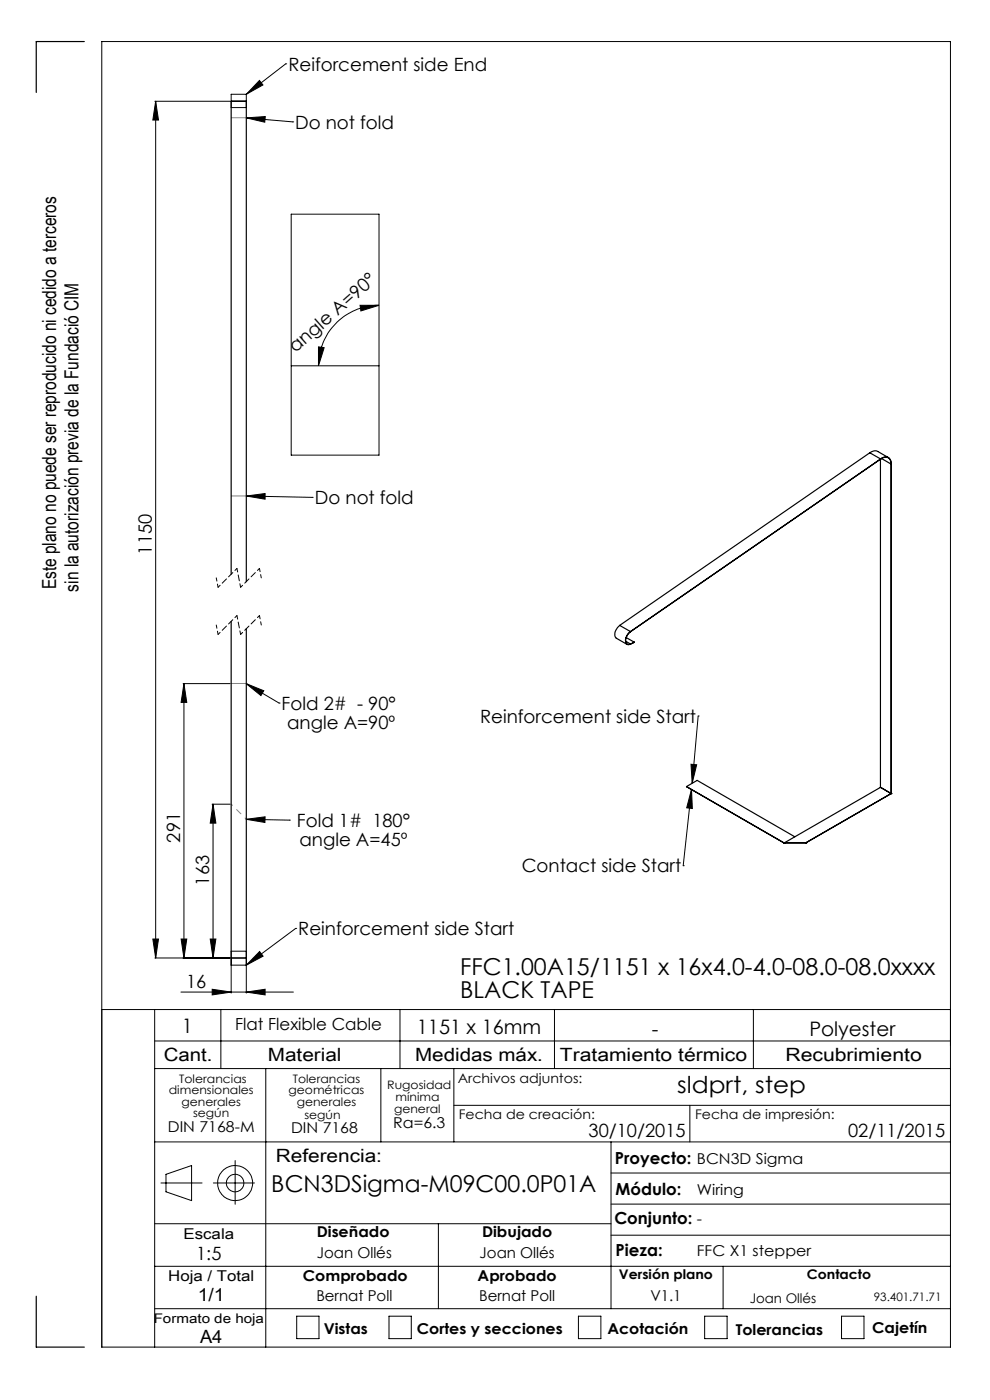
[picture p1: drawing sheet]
<svg xmlns="http://www.w3.org/2000/svg" width="210mm" height="297mm" viewBox="0 0 210 297" stroke-linecap="round" stroke-linejoin="round" font-family="sans-serif">
<g fill="none" stroke="#000" stroke-width=".21">
<path d="M49 20h3.2v2.8h-3.2zM55 17.1l.8 .9-3.6 2zM60.6 13.5h.1M60.6 13.5l-8.4 6.5M32.8 21.5h16M33 21.5v181.7M33 21.5l.6 4h-1.2zM49 21.5h3.2M52.2 25l9.9 .9M52.2 25l4.1-.3-.1 1.2zM62.1 25.9h.1M61.8 45.4h18.6v51.2h-18.6z"/>
<path d="M61.8 77.6h18.6M67.6 73.6l1.2 .2-1.2 3.8zM76.4 64.8h4l-3.8 1.2zM80.4 64.8a12.8 12.8 0 0 0-12.8 12.8M52.2 105.2l14 .3M52.2 105.2l4-.5v1.2zM66.2 105.5h.1M38.8 145h10M39 145v58.2M39 145l.6 4h-1.2zM52.2 145l7 4.2M52.2 145l3.8 1.5-.6 1.1z"/>
<path d="M59.2 149.2h.1M148.1 151.9h.1M148.1 151.9l-1.3 14.3M45 170.6h3.8M45.2 170.6v32.6M45.2 170.6l.6 4h-1.2zM52.2 173.8l9.2 .2M52.2 173.8l4-.5v1.2zM61.4 174h.1M146.6 162.1l1.2 .1-1 4zM146.7 167.5l-1.8 16.2M146.7 167.5l.2 4-1.2-.1z"/>
<path d="M32.4 199.2h1.2l-.6 4zM38.4 199.2h1.2l-.6 4zM44.6 199.2h1.2l-.6 4zM62.7 197h.1M62.7 197l-10.5 7.7M144.9 183.7h.1M21.6 214.2h180M32.8 214.2v71.6M32.8 203.2h16M38.4 210.5h23.8M45 209.9l4 .6-4 .6zM46.8 214.2v12.5"/>
<path d="M49 210.7v-8.9h3.2v8.9M49 203.2h3.2M49 204.7h3.2M52.2 210.5l4-.6v1.2zM55.1 201.9l.7 .9-3.6 1.9zM84.8 214.2v12.5M117.6 214.2v12.5M159.8 214.2v12.5M32.8 220.8h168.8M32.8 226.7h168.8M56.4 226.7v59.1M80.8 226.7v15.5"/>
<path d="M96.3 226.7v15.5M96.3 234.5h105.3M146.3 234.5v7.7M32.8 259.6h96.8M32.8 242.2h168.8M34.1 251h8.8M35.2 249.1l5.4-1.8v7.4l-5.4-1.9zM45.3 251h8.7M49.9 246.2v9.3M93 259.6v18M129.6 242.2v35.4M129.6 255.4h72"/>
<path d="M129.6 248.8h72M32.8 277.6h168.8M32.8 268.6h168.8M62.9 279.2h4.8v4.8h-4.8zM82.5 279.2h4.7v4.8h-4.7zM122.7 279.2h4.8v4.8h-4.8zM129.6 262h72M149.5 279.2h4.7v4.8h-4.7zM153.4 268.6v9M178.5 279.2h4.8v4.8h-4.8zM21.6 285.8h180v-277h-180v277"/>
<circle cx="49.9" cy="251" r="3.7"/>
<circle cx="49.9" cy="251" r="1.86"/>
</g>
<path d="M46.3 134.6l-.4-2M46.3 124.6l-.4-2M55.4 132.6l-.4-2M55.4 122.6l-.4-2" fill="none" stroke="#000" stroke-width=".21" stroke-dasharray="1.3 .6" stroke-dashoffset=".6"/>
<path d="M50.3 130.6l-4 4M50.3 120.6l-4 4M55 130.6l-4 4M55 120.6l-4 4" fill="none" stroke="#000" stroke-width=".21" stroke-dasharray="1.3 .6" stroke-dashoffset=".7"/>
<path d="M51 134.6l-.7-4M51 124.6l-.7-4" fill="none" stroke="#000" stroke-width=".21" stroke-dasharray="1.3 .6" stroke-dashoffset=".5"/>
<path d="M52.2 173.8l-3.2-3.2" fill="none" stroke="#808080" stroke-width=".21" stroke-dasharray="15.2 1.3 1.3 1.3" stroke-dashoffset="14.9"/>
<path d="M52.2 25h-3.2M52.2 105.2h-3.2M52.2 145h-3.2" fill="none" stroke="#808080" stroke-width=".21" stroke-dasharray="15.2 1.3 1.3 1.3"/>
<g fill="none" stroke="#000" stroke-width=".25">
<path d="M17.9 8.8h-10.2v10.8M184.5 96.1l.7-.4 .6-.1 2.7 1.5M184.5 96.1l2.3 1.3M184.5 96.1l-53.1 36.6M186.8 97.4a1.29 1.29 0 0 1 1.5-.4 1.29 1.29 0 0 1 .8 1.4M186.8 97.4a1.27 1.27 0 0 1 1.5-.3 1.27 1.27 0 0 1 .7 1.4M186.8 97.4l-53.1 36.6M186.8 97.4v69.6M187 97.3l2 1.2M189 98.5l.1 69.8M189.1 98.4l-.1 .1M189.1 98.4v69.9"/>
<path d="M49 121.8v-100.3h3.2v101.9M49 131.8v71.4h3.2v-69.8M131.4 132.7a1.97 1.97 0 0 0-.7 2.7l2.3 1.3M131.4 132.7l2.3 1.3M132.7 136l1 .6M132.8 135.3l1.7 .9M133.7 134a2.16 2.16 0 0 0-.8 2.6l.4 .2 .4-.1M133.7 134a1.97 1.97 0 0 0-.8 2.6l.4 .1 .4-.1M133.7 134h.1M133.7 136.6v.1M134.5 136.2v.1M134.5 136.2l-.8 .5"/>
<path d="M145.6 166.9l2.3-1.3 20.7 11.9M145.6 166.9l20.7 11.9M145.6 166.9h.1M145.6 166.9l20.7 12M166.3 178.8h.1M166.3 178.8v.1M166.5 178.7l-.2 .2M166.5 178.8h-.2M166.5 178.7h4.5M166.5 178.7v.1M171 178.8h.1M171 178.7l-4.6 .2"/>
<path d="M186.8 167l2.2 1.3M186.8 167l-20.3 11.7M189 168.3h.1M189 168.3l-18 10.5M189.1 168.3h-.1M7.7 275v10.8h10.2"/>
</g>
<g fill="#000">
<path d="M55 17.1l.8 .9-3.6 2zM55.1 201.9l.7 .9-3.6 1.9zM146.7 167.5l.2 4-1.2-.1zM146.6 162.1l1.2 .1-1 4z"/>
<path d="M33 21.5l.6 4h-1.2zM32.4 199.2h1.2l-.6 4zM39 145l.6 4h-1.2zM38.4 199.2h1.2l-.6 4z"/>
<path d="M52.2 25l4.1-.3-.1 1.2zM52.2 173.8l4-.5v1.2zM52.2 105.2l4-.5v1.2zM52.2 145l3.8 1.5-.6 1.1z"/>
<path d="M76.4 64.8h4l-3.8 1.2zM67.6 73.6l1.2 .2-1.2 3.8z"/>
<path d="M45.2 170.6l.6 4h-1.2zM44.6 199.2h1.2l-.6 4z"/>
<path d="M45 209.9l4 .6-4 .6zM52.2 210.5l4-.6v1.2z"/>
</g>
<g font-size="4.9">
<text x="97.6" y="206.8">FFC1.00A15/1151 x 16x4.0-4.0-08.0-08.0xxxx</text>
<text x="97.6" y="211.7">BLACK TAPE</text>
<text x="143.7" y="231.8">sldprt, step</text>
<text x="57.6" y="253">BCN3DSigma-M09C00.0P01A</text>
</g>
<g font-size="4.2">
<text x="38.6" y="219">1</text>
<text x="88.4" y="219.4">1151 x 16mm</text>
<text x="138.3" y="219.7">-</text>
<text x="171.7" y="219.7">Polyester</text>
</g>
<g font-size="4.1">
<text x="11.9" y="125" transform="rotate(-90 11.9 125)">Este plano no puede ser reproducido ni cedido a terceros</text>
<text x="16.6" y="125.5" transform="rotate(-90 16.6 125.5)">sin la autorización previa de la Fundació CIM</text>
</g>
<g font-size="3.9">
<text x="61.2" y="15">Reiforcement side End</text>
<text x="62.6" y="27.4">Do not fold</text>
<text x="62.7" y="75" transform="rotate(-42 62.7 75)">angle A=90°</text>
<text x="66.8" y="107">Do not fold</text>
<text x="32.2" y="117.6" transform="rotate(-90 32.2 117.6)">1150</text>
<text x="59.7" y="150.7">Fold 2# - 90°</text>
<text x="60.9" y="154.6">angle A=90º</text>
<text x="101.8" y="153.3">Reinforcement side Start</text>
<text x="38.2" y="178.7" transform="rotate(-90 38.2 178.7)">291</text>
<text x="63" y="175.5">Fold 1# 180°</text>
<text x="63.5" y="179.4">angle A=45º</text>
<text x="110.7" y="185.1">Contact side Start</text>
<text x="44.3" y="187.9" transform="rotate(-90 44.3 187.9)">163</text>
<text x="63.3" y="198.4">Reinforcement side Start</text>
<text x="39.5" y="209.6">16</text>
<text x="34.8" y="225">Cant.</text>
<text x="56.8" y="225">Material</text>
<text x="88.1" y="225">Medidas máx.</text>
<text x="118.8" y="225">Tratamiento térmico</text>
<text x="166.6" y="225">Recubrimiento</text>
<text x="124.8" y="241.3">30/10/2015</text>
<text x="179.9" y="241.3">02/11/2015</text>
<text x="58.5" y="246.5">Referencia:</text>
<text x="41.6" y="267.2">1:5</text>
<text x="41.9" y="276.1">1/1</text>
<text x="42.4" y="284.9">A4</text>
</g>
<g font-size="3.5">
<text x="49.9" y="218.6">Flat Flexible Cable</text>
<text x="130.5" y="246.8">Proyecto: BCN3D Sigma</text>
<text x="130.6" y="253.4">Módulo:</text>
<text x="130.3" y="259.8">Conjunto: -</text>
<text x="130.6" y="266.4">Pieza:</text>
</g>
<g font-size="3.2">
<text x="83.4" y="239.3">Ra=6.3</text>
<text x="35.6" y="240.1">DIN 7168-M</text>
<text x="61.7" y="240.4">DIN 7168</text>
<text x="147.8" y="253.4">Wiring</text>
<text x="38.9" y="262.9">Escala</text>
<text x="67.2" y="262.5">Diseñado</text>
<text x="102.3" y="262.5">Dibujado</text>
<text x="67.2" y="266.8">Joan Ollés</text>
<text x="101.7" y="266.8">Joan Ollés</text>
<text x="147.8" y="266.4">FFC X1 stepper</text>
<text x="35.7" y="271.7">Hoja / Total</text>
<text x="64.2" y="271.7">Comprobado</text>
<text x="101.3" y="271.7">Aprobado</text>
<text x="67.1" y="276.1">Bernat Poll</text>
<text x="101.6" y="276.1">Bernat Poll</text>
<text x="138" y="276.1">V1.1</text>
<text x="68.7" y="283.1">Vistas</text>
<text x="88.4" y="283.1">Cortes y secciones</text>
<text x="128.8" y="283.1">Acotación</text>
<text x="156.1" y="283.2">Tolerancias</text>
<text x="185" y="282.8">Cajetín</text>
</g>
<g font-size="2.8">
<text x="97.1" y="229.7">Archivos adjuntos:</text>
<text x="97.3" y="237.4">Fecha de creación:</text>
<text x="147.4" y="237.4">Fecha de impresión:</text>
<text x="131.3" y="271.4">Versión plano</text>
<text x="171.2" y="271.4">Contacto</text>
<text x="32.6" y="280.7">Formato de hoja</text>
<text x="159" y="276.3">Joan Ollés</text>
</g>
<g font-size="2.5">
<text x="35.8" y="232.1">dimensionales</text>
<text x="38" y="229.6">Tolerancias</text>
<text x="61.2" y="232.1">geométricas</text>
<text x="62.1" y="229.6">Tolerancias</text>
<text x="82.1" y="231">Rugosidad</text>
<text x="83.9" y="233.5">mínima</text>
<text x="38.5" y="234.6">generales</text>
<text x="41" y="237.1">según</text>
<text x="62.9" y="234.6">generales</text>
<text x="64.6" y="237.3">según</text>
<text x="83.6" y="236.2">general</text>
<text x="185.4" y="276.1">93.401.71.71</text>
</g>
</svg>
